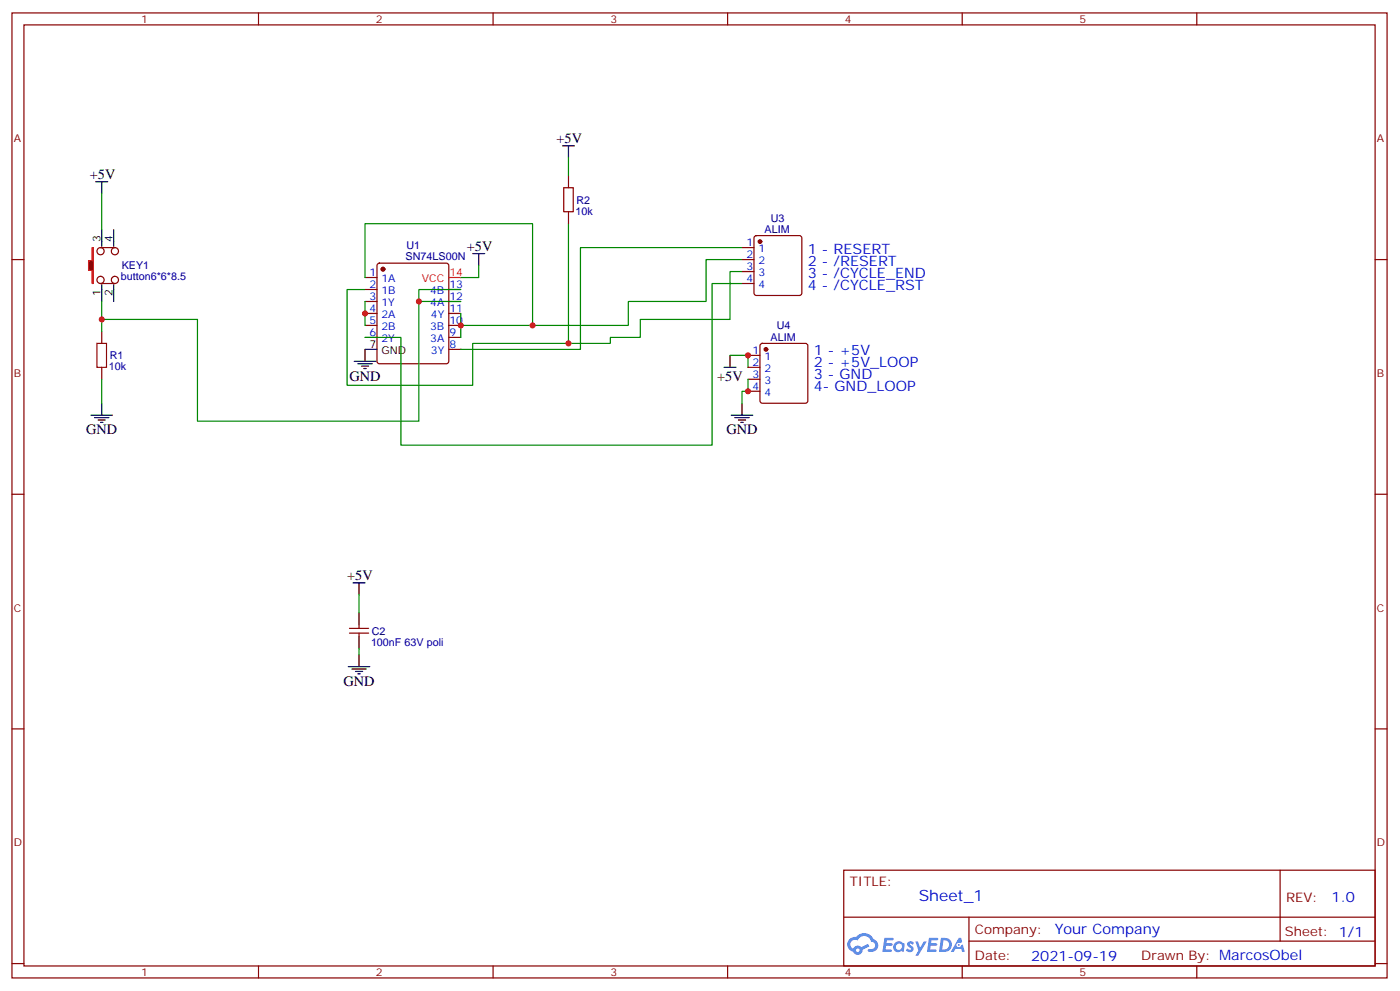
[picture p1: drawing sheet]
<svg xmlns="http://www.w3.org/2000/svg" width="413mm" height="292mm" viewBox="0 0 413 292" stroke-linecap="round" stroke-linejoin="round" font-family="sans-serif">
<g fill="none" stroke="#870000" stroke-width=".35">
<path d="M3.5 3.8h405.4v284.3h-405.4zM7.1 7.3h398.2v277.3h-398.2zM76.2 3.8v3.5M145.3 3.8v3.5M214.5 3.8v3.5M283.6 3.8v3.5M352.8 3.8v3.5M3.5 76.5h3.6M405.3 76.5h3.6M3.5 145.6h3.6M405.3 145.6h3.6M3.5 214.8h3.6"/>
<path d="M405.3 214.8h3.6M248.7 256.4h156.6v28.2h-156.6zM377.3 256.4v20.9M248.7 270.2h156.5M285.6 277.3h119.6M285.6 270.2v14.2M3.5 283.9h3.6M76.2 284.6v3.5M145.3 284.6v3.5M214.5 284.6v3.5M283.6 284.6v3.5M352.8 284.6v3.5"/>
<path d="M405.3 283.9h3.6"/>
</g>
<g fill="#5487ff">
<path d="M267.7 277.6a1.22 1.22 0 0 1 1.7 .2l-.4 .6a.47 .47 0 0 0-.3-.4 .47 .47 0 0 0-.5 .2l.1 .2a1.14 1.14 0 0 1 .8 1.8 1.14 1.14 0 0 1-1.9 0l-.2-.2 .5-.6 .7 .5a.29 .29 0 0 0 .3-.3 .29 .29 0 0 0-.2-.3 1.04 1.04 0 0 1-.6-1.7z"/>
<path d="M260.7 276.3h2.4l.3 .2-.2 .5-1.8 .1-.1 .8h1.5l.3 .4-.3 .4h-1.6l-.2 1.1h1.7l.2 .3-.2 .3-2.6 .1z"/>
<path d="M273.8 276.3h2.4l.3 .2-.1 .5-1.8 .1-.2 .8h1.6l.3 .4-.4 .4h-1.6l-.1 1.1h1.7l.2 .3-.2 .3-2.6 .1z"/>
<path d="M282.6 276.3h.7l.3 1.3-.6 .3a.69 .69 0 0 0-1 .3 .69 .69 0 0 0 .4 .9 .69 .69 0 0 0 .9-.6l.5-.2 .6 2.2h-.8l-.2-.9h-1.8l-.5 .9h-.8z"/>
<path d="M269.8 277.4h.8l.6 1.8 1.1-1.8h.9l-2.6 4.2h-.8l.9-1.5z"/>
<path d="M277.4 276.3l-.6 4.2h1.3a2.11 2.11 0 0 0 2.5-2.1 2.11 2.11 0 0 0-2.5-2.1zM278.1 277.1a1.39 1.39 0 0 1 1.7 1.4 1.39 1.39 0 0 1-1.8 1.3h-.3z"/>
<path d="M263.7 277.9a1.54 1.54 0 0 0-.1 2.2 1.54 1.54 0 0 0 2.2 .1l.6 .3 .3-2.3-.2-.3h-.4a1.49 1.49 0 0 0-2.4 0zM264 278.9a.94 .94 0 0 1 1.8 0 .94 .94 0 0 1-1.8 0z"/>
<path d="M250.4 276.7a2.18 2.18 0 0 0 1.1 3.7 1.44 1.44 0 0 0 1.6 .9 1.44 1.44 0 0 0 1.2-1.4l2-1.1-.5-.7-1.9 1a1.47 1.47 0 0 0-2.4 .4 1.39 1.39 0 0 1-.7-1.9 1.39 1.39 0 0 1 2-.5 2.12 2.12 0 0 1 2.2-1.3 2.12 2.12 0 0 1 1.9 1.7 1.14 1.14 0 0 1 1.1 1.4 1.14 1.14 0 0 1-1.7 .7 .43 .43 0 0 0-.5 .4 .43 .43 0 0 0 .4 .5 1.98 1.98 0 0 0 2.5-1.2 1.98 1.98 0 0 0-1.2-2.6 3.1 3.1 0 0 0-5.3-.6l-.9 .1zM252.3 280a.55 .55 0 0 1 1.1 0 .55 .55 0 0 1-1.1 0z"/>
<circle cx="282.6" cy="278.4" r=".26"/>
</g>
<path d="M30 85.3v3.5M33.5 85.3v3.5" fill="none" stroke="#000" stroke-width=".35"/>
<path d="M27.2 73h.3v10.5h-.3v-3.8h-1.1v-2.9h1.1z" fill="#870000" stroke="#f00" stroke-width=".35"/>
<g fill="none" stroke="#870000" stroke-width=".35">
<path d="M167.6 51.8v3.5M29.6 73h4.3M111.4 77.7l.4-.2h19.8l.5 .2 .2 .5v28.3l-.2 .5-.5 .2h-19.8l-.5-.3-.2-.4v-28.3zM167.6 62.4v3.5M218.7 73h3.5M218.7 76.5h3.5M222.5 69.6l.5-.2h12.7l.5 .2 .2 .5v16.3l-.3 .5-.4 .2h-12.7l-.5-.3-.3-.4v-16.3zM29.6 83.5h4.3M30 97.6v3.6M107.6 81.8h3.5M107.6 85.3h3.5M107.6 88.8h3.5"/>
<path d="M107.6 92.4h3.5M107.6 95.9h3.5M107.6 99.4h3.5M132.3 85.3h3.5M132.3 88.8h3.5M132.3 92.4h3.5M132.3 95.9h3.5M132.3 99.4h3.5M218.7 83.5h3.5M218.7 80h3.5M30 108.2v3.6M132.3 102.9h3.5"/>
<path d="M220.5 104.7h3.5M220.5 108.2h3.5M220.5 111.8h3.5M220.5 115.3h3.5M224.2 101.4l.5-.2h12.7l.5 .2 .2 .5v16.2l-.2 .5-.5 .2h-12.7l-.5-.2-.2-.5v-16.2zM103 185.1h5.7M103 186.5h5.7M105.8 184.1v1M105.8 186.5v1.1"/>
<circle cx="29.6" cy="74" r="1.06"/>
<circle cx="33.9" cy="74" r="1.06"/>
<circle cx="29.6" cy="82.5" r="1.06"/>
<circle cx="33.9" cy="82.5" r="1.06"/>
</g>
<g fill="none" stroke="#000" stroke-width=".35">
<path d="M28.2 53.6h3.5M30 53.6v3.5M165.8 43h3.5M167.6 43v3.5M30 67.7v4.9M33.5 67.7v4.9M139.3 74.7h3.6M141.1 74.7v3.5M30 83.9v1.4M33.5 83.9v1.4M30 118.8v3.5M104.4 106.5h6.4"/>
<path d="M105.5 107.2h4.2M106.5 107.9h2.2M107.2 108.6h.7M111.1 102.9h-3.5v3.6M213.4 108.2h3.6M215.2 104.7v3.5M218.7 118.8v3.5M26.8 122.3h6.4M27.9 123h4.2M28.9 123.8h2.1M29.6 124.5h.7M215.5 122.3h6.4"/>
<path d="M216.6 123h4.2M217.7 123.8h2.1M218.4 124.5h.7M104.1 171.7h3.5M105.8 171.7v3.6M102.7 196.4h6.3M103.7 197.1h4.2M104.8 197.8h2.1M105.5 198.5h.7M105.8 180.6v3.5M105.8 187.6v3.5M105.8 192.9v3.5"/>
</g>
<g fill="none" stroke="#008700" stroke-width=".35">
<path d="M30 57.1v10.6M167.6 46.5v5.3M141.1 78.2v3.6h-5.3M167.6 65.9v35.3h12.3v-1.8h8.8v-5.3h26.5v-14.1h3.5M218.7 73h-47.6v29.9h-35.3M218.7 76.5h-10.6v12.3h-22.9v7.1h-49.4M30 88.8v8.8M107.6 81.8v-15.9h49.4v30M107.6 85.3h-5.3v28.2h37v-12.3h28.3M107.6 88.8v7.1M123.5 88.8h12.3M135.8 85.3h-12.3v38.8h-65.3v-30h-28.2"/>
<path d="M135.8 92.4v7M218.7 83.5h-8.8v47.7h-91.7v-31.8h-10.6M30 111.8v7M215.2 104.7h5.3v3.5M220.5 111.8v3.5h-1.8v3.5M105.8 175.3v5.3M105.8 191.1v1.8"/>
</g>
<path d="M166.2 55.3h2.8v7.1h-2.8zM28.6 101.2h2.8v7h-2.8z" fill="none" stroke="#a10000" stroke-width=".35"/>
<g fill="#870000" stroke="#870000" stroke-width=".35">
<circle cx="112.9" cy="79.3" r=".53"/>
<circle cx="224" cy="71.2" r=".53"/>
<circle cx="225.8" cy="102.9" r=".53"/>
</g>
<path d="M132.3 81.8h3.5" fill="none" stroke="#f00" stroke-width=".35"/>
<g fill="#c00">
<circle cx="30" cy="94.1" r=".88"/>
<circle cx="123.5" cy="88.8" r=".88"/>
<circle cx="135.8" cy="95.9" r=".88"/>
<circle cx="157" cy="95.9" r=".88"/>
<circle cx="167.6" cy="101.2" r=".88"/>
<circle cx="107.6" cy="92.4" r=".88"/>
<circle cx="220.5" cy="104.7" r=".88"/>
<circle cx="220.5" cy="115.3" r=".88"/>
</g>
<text font-size="4.6" fill="#00f" x="270.8" y="265.4">Sheet_1</text>
<g font-size="4.2">
<text x="164" y="42.3">+5V</text>
<text x="26.5" y="52.8">+5V</text>
<text x="137.6" y="74">+5V</text>
<text x="103" y="112.1">GND</text>
<text x="211.4" y="112.1">+5V</text>
<text x="25.4" y="128">GND</text>
<text x="214.1" y="128">GND</text>
<text x="102.3" y="171">+5V</text>
<text x="101.2" y="202.1">GND</text>
</g>
<g font-size="4.2" fill="#00f">
<text x="238.1" y="74.7">1 - RESERT</text>
<text x="238.1" y="78.2">2 - /RESERT</text>
<text x="238.1" y="81.8">3 - /CYCLE_END</text>
<text x="238.1" y="85.3">4 - /CYCLE_RST</text>
<text x="239.9" y="104.7">1 - +5V</text>
<text x="239.9" y="108.2">2 - +5V_LOOP</text>
<text x="239.9" y="111.8">3 - GND</text>
<text x="239.9" y="115.3">4- GND_LOOP</text>
<text x="392.5" y="265.7">1.0</text>
<text x="310.9" y="275.2">Your Company</text>
<text x="304" y="283">2021-09-19</text>
</g>
<g font-size="3.9" fill="#800">
<text x="250.5" y="261">TITLE:</text>
<text x="379.1" y="265.7">REV:</text>
<text x="287.4" y="275.2">Company:</text>
<text x="378.7" y="275.8">Sheet: 1/1</text>
<text x="287.4" y="282.9">Date:</text>
<text x="336.4" y="282.9">Drawn By: MarcosObel</text>
</g>
<g font-size="3.2" fill="#800">
<text x="41.6" y="6.8">1</text>
<text x="110.8" y="6.8">2</text>
<text x="179.9" y="6.8">3</text>
<text x="249.1" y="6.8">4</text>
<text x="318.2" y="6.8">5</text>
<text x="4.1" y="41.9">A</text>
<text x="405.9" y="41.9">A</text>
<text x="4.1" y="111.1">B</text>
<text x="405.9" y="111.1">B</text>
<text x="4.1" y="180.2">C</text>
<text x="405.9" y="180.2">C</text>
<text x="4.1" y="249.3">D</text>
<text x="405.9" y="249.3">D</text>
<text x="41.6" y="287.6">1</text>
<text x="110.8" y="287.6">2</text>
<text x="179.9" y="287.6">3</text>
<text x="249.1" y="287.6">4</text>
<text x="318.2" y="287.6">5</text>
</g>
<g font-size="3.2" fill="#000080">
<text x="169.9" y="60">R2</text>
<text x="169.7" y="63.2">10k</text>
<text x="227.2" y="65.3">U3</text>
<text x="225.4" y="68.8">ALIM</text>
<text x="119.6" y="76.5">SN74LS00N</text>
<text x="119.8" y="73.3">U1</text>
<text x="35.6" y="82.6">button6*6*8.5</text>
<text x="35.9" y="79.4">KEY1</text>
<text x="227.2" y="100.5">ALIM</text>
<text x="229" y="97">U4</text>
<text x="32.4" y="105.8">R1</text>
<text x="32.1" y="109.1">10k</text>
<text x="109.4" y="190.2">100nF 63V poli</text>
<text x="109.6" y="187">C2</text>
</g>
<g font-size="3.2">
<text x="29.6" y="71.2" transform="rotate(-90 29.6 71.2)">3</text>
<text x="33.2" y="71.2" transform="rotate(-90 33.2 71.2)">4</text>
<text x="29.6" y="87.3" transform="rotate(-90 29.6 87.3)">1</text>
<text x="33.2" y="87.3" transform="rotate(-90 33.2 87.3)">2</text>
<text x="108.9" y="102.6">7</text>
<text x="112.4" y="104.4">GND</text>
</g>
<g font-size="3.2" fill="#00f">
<text x="220.1" y="72.6">1</text>
<text x="220.1" y="76.1">2</text>
<text x="223.6" y="74.4">1</text>
<text x="223.6" y="77.9">2</text>
<text x="108.9" y="81.4">1</text>
<text x="112.4" y="83.2">1A</text>
<text x="220.1" y="79.7">3</text>
<text x="220.1" y="83.2">4</text>
<text x="223.6" y="81.4">3</text>
<text x="108.9" y="84.9">2</text>
<text x="108.9" y="88.5">3</text>
<text x="112.4" y="86.7">1B</text>
<text x="126.8" y="86.7">4B</text>
<text x="132.5" y="88.5">12</text>
<text x="132.5" y="84.9">13</text>
<text x="223.6" y="84.9">4</text>
<text x="108.9" y="92">4</text>
<text x="108.9" y="95.5">5</text>
<text x="112.4" y="90.2">1Y</text>
<text x="112.4" y="93.8">2A</text>
<text x="126.8" y="90.2">4A</text>
<text x="127" y="93.8">4Y</text>
<text x="132.5" y="95.5">10</text>
<text x="132.5" y="92">11</text>
<text x="108.9" y="99.1">6</text>
<text x="112.4" y="97.3">2B</text>
<text x="112.4" y="100.8">2Y</text>
<text x="126.8" y="97.3">3B</text>
<text x="126.8" y="100.8">3A</text>
<text x="132.5" y="99.1">9</text>
<text x="127" y="104.4">3Y</text>
<text x="132.5" y="102.6">8</text>
<text x="221.8" y="104.4">1</text>
<text x="221.8" y="107.9">2</text>
<text x="225.3" y="106.1">1</text>
<text x="221.8" y="111.4">3</text>
<text x="225.3" y="109.6">2</text>
<text x="225.3" y="113.2">3</text>
<text x="221.8" y="114.9">4</text>
<text x="225.3" y="116.7">4</text>
</g>
<g font-size="3.2" fill="#f00">
<text x="124.4" y="83.2">VCC</text>
<text x="132.5" y="81.4">14</text>
</g>
</svg>
